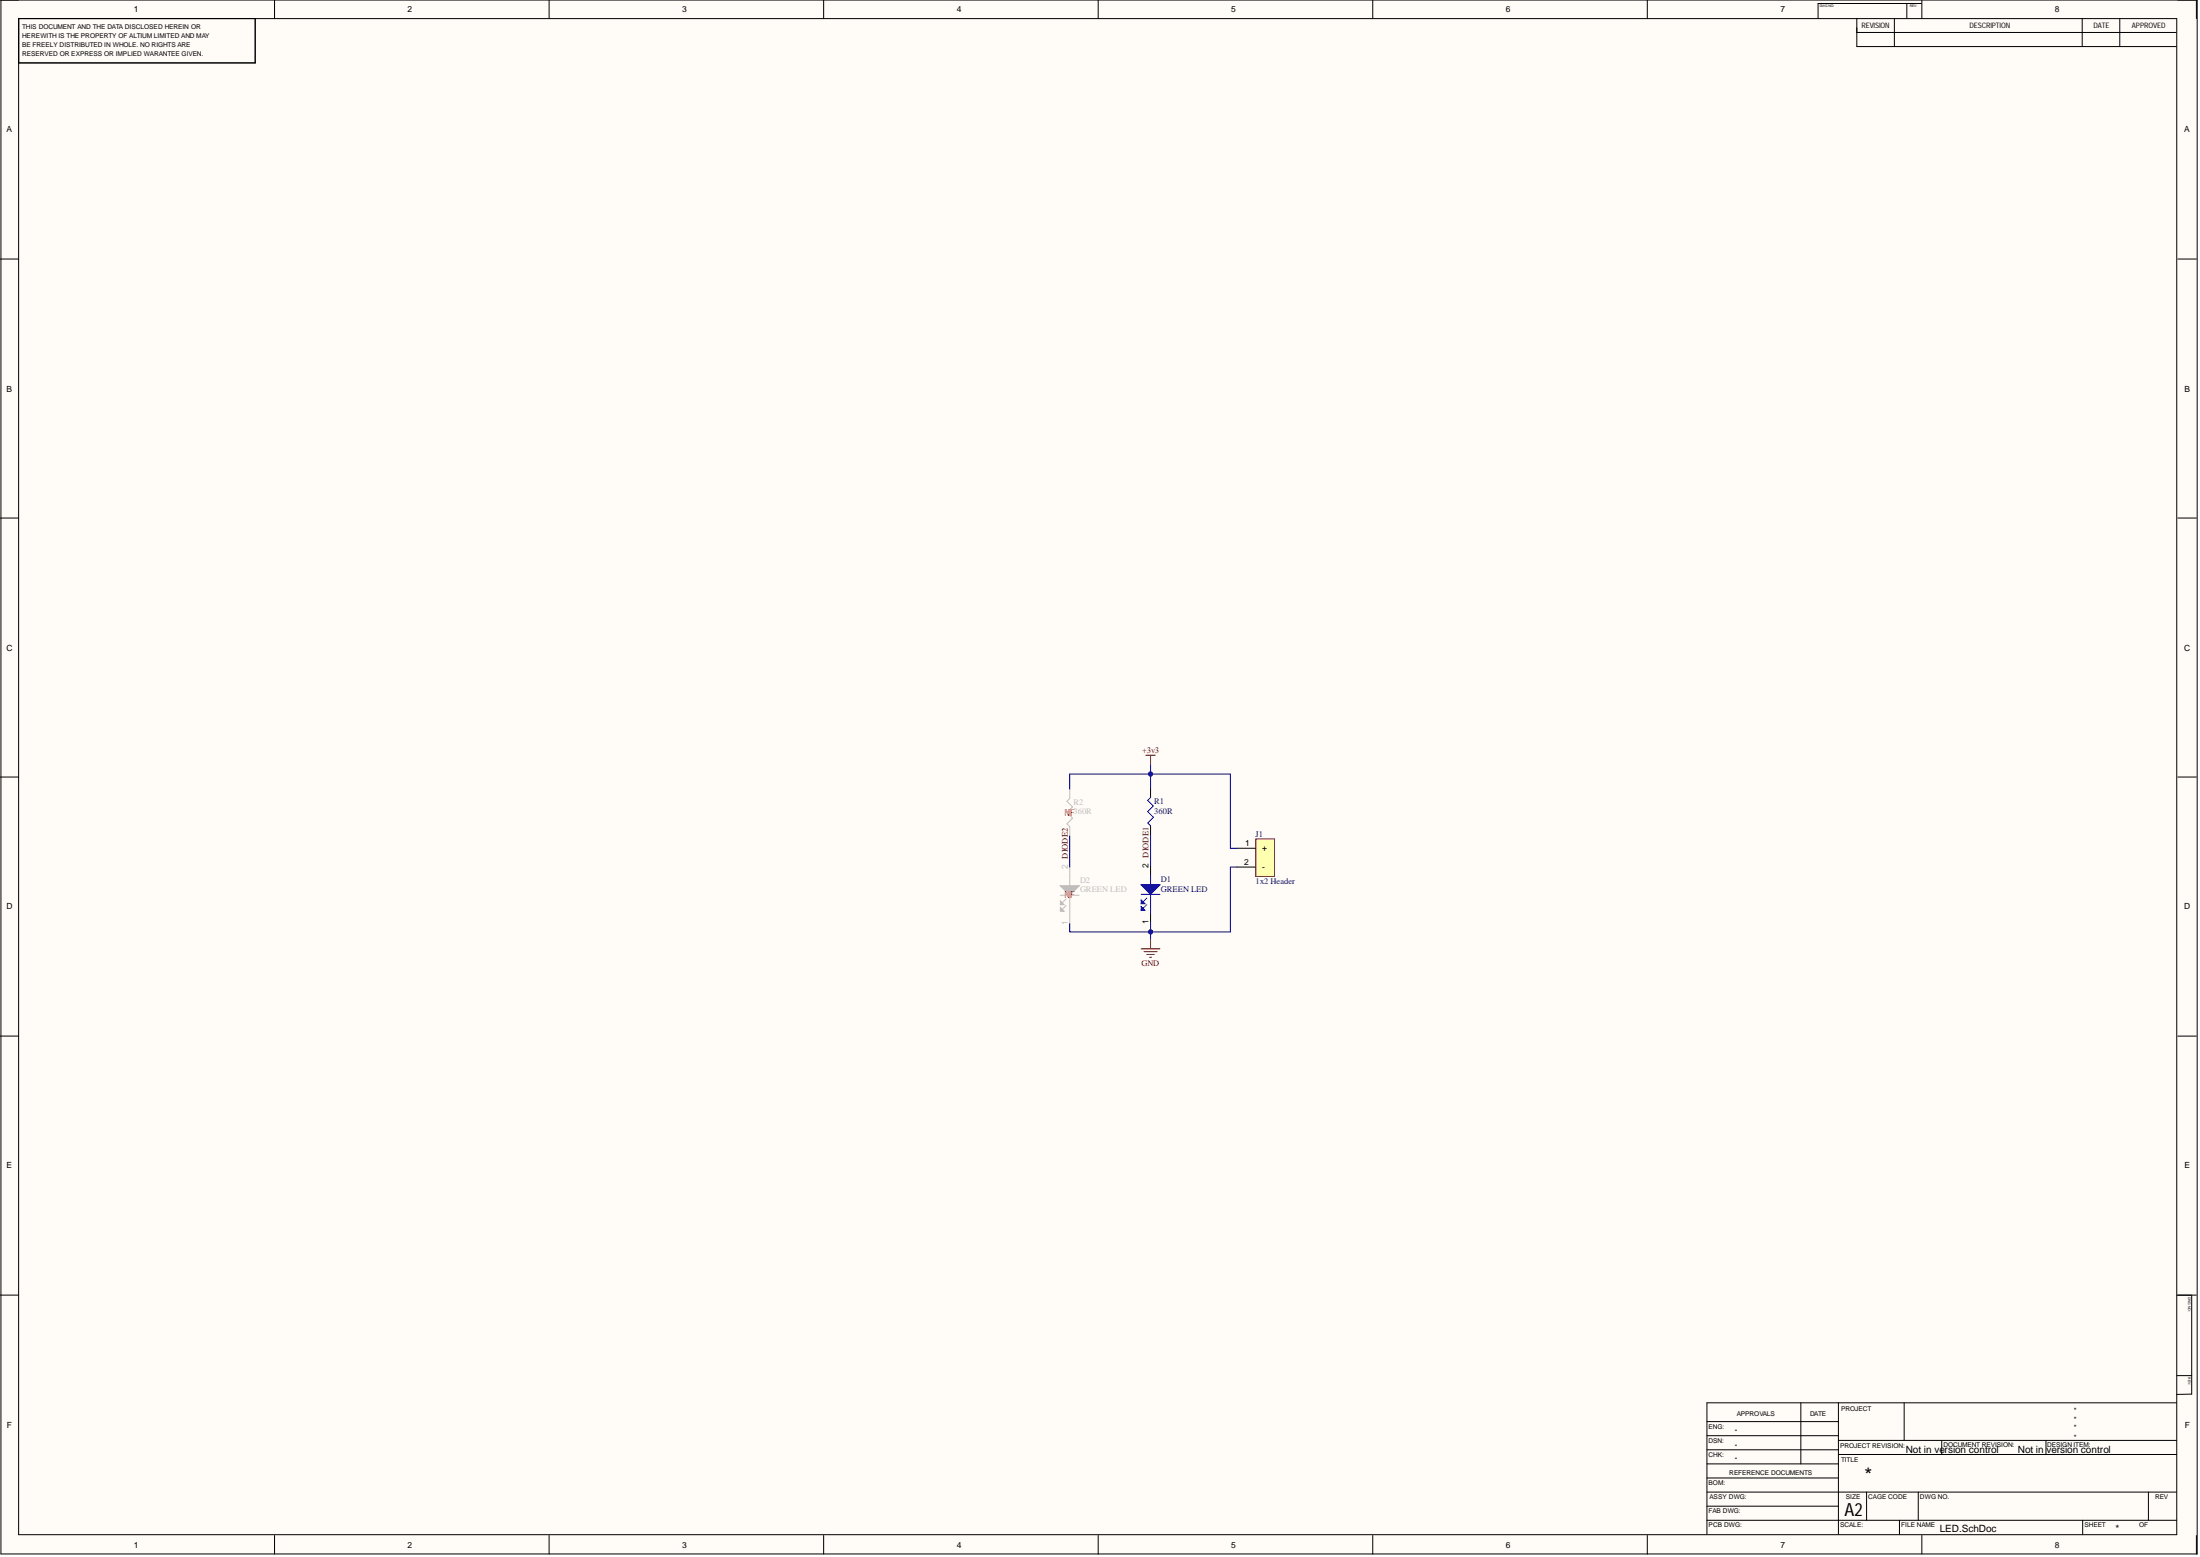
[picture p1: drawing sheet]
<svg xmlns="http://www.w3.org/2000/svg" width="594mm" height="420mm" viewBox="0 0 594 420" stroke-linecap="round" stroke-linejoin="round" font-family="sans-serif">
<g fill="#fffcf8">
<path d="M0 0h592.8v419.4h-592.8z" fill-rule="evenodd"/>
<path d="M5 5h582.7v409.4h-582.7z" fill-rule="evenodd"/>
</g>
<g fill="none" stroke="#000" stroke-width=".27">
<path d="M0 0h593v419.3h-592.7v-419.3M5 5h582.5v409.1h-582.5zM68.9 5v12h-63.9M74.1 0v5M148.2 0v5M222.3 0v5M296.4 0v5M370.5 0v5M444.6 0v5M501.1 5v7.6h86.2M501.1 8.8h86.2M511.2 5v7.6"/>
<path d="M514.6 .9v4M518.6 .9h-27.9v4M518.7 0v5M561.9 5v7.6M572.1 5v7.6M592.8 0v5M0 69.9h5M587.7 69.9h5.1M0 139.8h5M587.7 139.8h5.1M0 209.7h5M310.5 212.7v2.5"/>
<path d="M587.7 209.7h5.1M310.5 222.8v2.6M0 279.6h5M587.7 279.6h5.1M0 349.5h5M591.5 349.5v26.7l-4.1 .1M592.8 349.5h-5.3M486 378.5v16.5M496.1 378.5v35.5M513.9 378.5v10.2M587.4 378.5h-126.7v35.5M587.5 371.2h4"/>
<path d="M460.7 387.4h35.4M460.7 383.6h35.4M460.7 395h35.4M460.7 391.2h35.4M460.7 398.8h35.4M496.1 388.7h91.3M496.1 392.5h91.3M524 388.7v3.8M552.2 388.7v3.8M74.1 414.4v5M148.2 414.4v5M222.3 414.4v5"/>
<path d="M296.4 414.4v5M370.5 414.4v5M444.6 414.4v5M460.7 410.3h126.7M460.7 402.6h126.7M460.7 406.4h35.4M503.7 402.6v7.7M512.6 410.3v3.8M517.7 402.6v7.7M518.7 414.4v5M562.1 410.3v3.8M579.8 402.6v7.7"/>
<path d="M592.8 414.4v5"/>
</g>
<path d="M310.5 215.2l-.8 .8 1.6 1.5-1.6 1.5 1.6 1.5-1.6 1.6 .8 .7" fill="none" stroke="#00f" stroke-width=".27"/>
<path d="M338.9 226.4h5.1v10.1h-5.1z" fill-rule="evenodd" fill="#ffffb0"/>
<path d="M338.9 226.4h5.1v10.1h-5.1z" fill="none" stroke="#800000" stroke-width=".27"/>
<path d="M310.5 233.7v2.6M333.8 228.9h5.1M333.8 234h5.1M310.5 246.4v2.5" fill="none" stroke="#000" stroke-width=".27"/>
<path d="M308 238.8h5M310.5 236.3v2.5M308 241.3h5M310.5 241.3v5.1" fill="none" stroke="#00f" stroke-width=".27"/>
<path d="M308 238.8h5l-2.5 2.5z" fill-rule="evenodd" fill="#00f"/>
<path d="M308 238.8h5l-2.5 2.5zM309.5 242.3l-1.5 1.6" fill="none" stroke="#00f" stroke-width=".27"/>
<path d="M308 242.9l1 1h-1z" fill="#00f"/>
<path d="M308 242.9l1 1h-1zM309.5 244.1l-1.5 1.5" fill="none" stroke="#00f" stroke-width=".27"/>
<path d="M308 244.6l1 1h-1z" fill="#00f"/>
<path d="M308 244.6l1 1h-1z" fill="none" stroke="#00f" stroke-width=".27"/>
<path d="M310.5 225.4v8.3M333.8 234h-1.7v17.5h-21.6v-2.6" fill="none" stroke="#000080" stroke-width=".27"/>
<circle cx="310.5" cy="251.5" r=".51" fill="#000080"/>
<g fill="none" stroke="#000080" stroke-width=".27">
<path d="M310.5 212.7v-3.8h21.6v20h1.7"/>
<circle cx="310.5" cy="251.5" r=".51"/>
</g>
<circle cx="310.5" cy="208.9" r=".51" fill="#000080"/>
<g fill="none" stroke="#000080" stroke-width=".27">
<path d="M310.5 206.3v2.6"/>
<circle cx="310.5" cy="208.9" r=".51"/>
</g>
<circle cx="310.5" cy="208.9" r=".51" fill="#000080"/>
<g fill="none" stroke="#000080" stroke-width=".27">
<path d="M310.5 251.5v2"/>
<circle cx="310.5" cy="208.9" r=".51"/>
</g>
<circle cx="310.5" cy="251.5" r=".51" fill="#000080"/>
<circle cx="310.5" cy="251.5" r=".51" fill="none" stroke="#000080" stroke-width=".27"/>
<path d="M309.2 203.8h2.6M310.5 203.8v2.5M308 256h5M308.7 256.8h3.6M309.5 257.6h2M310.3 258.3h.5M310.5 253.5v2.5" fill="none" stroke="#800000" stroke-width=".27"/>
<path d="M288.7 212.9v2.6l-.8 .7 1.6 1.5-1.6 1.6 1.6 1.5-1.6 1.5 .8 .8v2.5M286.2 239.1h5M288.7 234v5.1M286.2 241.6h5M288.7 241.6v7.6" fill="none" stroke="#bfbebc" stroke-width=".27"/>
<path d="M286.2 239.1h5l-2.5 2.5z" fill-rule="evenodd" fill="#bfbebc"/>
<path d="M286.2 239.1h5l-2.5 2.5zM287.7 242.6l-1.5 1.5" fill="none" stroke="#bfbebc" stroke-width=".27"/>
<path d="M286.2 243.1l1 1h-1z" fill="#bfbebc"/>
<path d="M286.2 243.1l1 1h-1zM287.7 244.4l-1.5 1.5" fill="none" stroke="#bfbebc" stroke-width=".27"/>
<path d="M286.2 244.9l1 1h-1z" fill="#bfbebc"/>
<path d="M286.2 244.9l1 1h-1z" fill="none" stroke="#bfbebc" stroke-width=".27"/>
<path d="M310.5 208.9h-21.8v4M288.7 225.6v8.4" fill="none" stroke="#000080" stroke-width=".27"/>
<circle cx="310.5" cy="208.9" r=".51" fill="#000080"/>
<g fill="none" stroke="#000080" stroke-width=".27">
<path d="M288.7 249.2v2.3h21.8"/>
<circle cx="310.5" cy="208.9" r=".51"/>
</g>
<circle cx="310.5" cy="251.5" r=".51" fill="#000080"/>
<circle cx="310.5" cy="251.5" r=".51" fill="none" stroke="#000080" stroke-width=".27"/>
<text font-size="5.4" x="503.2" y="400">*</text>
<text font-size="4.9" x="497.8" y="409">A2</text>
<g font-size="2.7">
<text x="514.3" y="392.2">Not in version control</text>
<text x="544.6" y="392.2">Not in version control</text>
<text x="523.5" y="413.5">LED.SchDoc</text>
<text x="571" y="413.5">*</text>
</g>
<g font-size="2.6" fill="#f00">
<text x="287.3" y="220.1">NF</text>
<text x="287.3" y="242.4">N</text>
<text x="288.8" y="242.4">F</text>
</g>
<g font-size="2.3">
<text x="36.2" y="3.3">1</text>
<text x="110" y="3.3">2</text>
<text x="184.1" y="3.3">3</text>
<text x="258.2" y="3.3">4</text>
<text x="332.3" y="3.3">5</text>
<text x="406.4" y="3.3">6</text>
<text x="480.5" y="3.3">7</text>
<text x="554.6" y="3.3">8</text>
<text x="1.8" y="35.8">A</text>
<text x="589.5" y="35.8">A</text>
<text x="1.8" y="105.7">B</text>
<text x="589.5" y="105.7">B</text>
<text x="1.8" y="175.6">C</text>
<text x="589.5" y="175.6">C</text>
<text x="335.7" y="233.5">2</text>
<text x="336" y="228.4">1</text>
<text x="340.6" y="229.7">+</text>
<text x="310" y="234.2" transform="rotate(-90 310 234.2)">2 DIODE1</text>
<text x="340.6" y="234.8">-</text>
<text x="1.8" y="245.4">D</text>
<text x="589.5" y="245.4">D</text>
<text x="310" y="249.3" transform="rotate(-90 310 249.3)">1</text>
<text x="1.8" y="315.3">E</text>
<text x="589.5" y="315.3">E</text>
<text x="1.9" y="385.2">F</text>
<text x="589.6" y="385.2">F</text>
<text x="36.2" y="417.7">1</text>
<text x="110" y="417.7">2</text>
<text x="184.1" y="417.7">3</text>
<text x="258.2" y="417.7">4</text>
<text x="332.3" y="417.7">5</text>
<text x="406.4" y="417.7">6</text>
<text x="480.5" y="417.7">7</text>
<text x="554.6" y="417.7">8</text>
</g>
<g font-size="2.3" fill="#800000">
<text x="308.2" y="203.3">+3v3</text>
<text x="308" y="260.6">GND</text>
</g>
<g font-size="2.3" fill="#bfbebc">
<text x="289.7" y="217.3">R2</text>
<text x="289.7" y="219.8">360R</text>
<text x="288.2" y="234.5" transform="rotate(-90 288.2 234.5)">2 DIODE2</text>
<text x="291.5" y="238.3">D2</text>
<text x="291.5" y="240.8">GREEN LED</text>
<text x="288.2" y="249.5" transform="rotate(-90 288.2 249.5)">1</text>
</g>
<g font-size="2.3" fill="#000080">
<text x="311.5" y="217">R1</text>
<text x="311.5" y="219.5">360R</text>
<text x="338.9" y="225.9">J1</text>
<text x="313.3" y="238">D1</text>
<text x="338.9" y="238.6">1x2 Header</text>
<text x="313.3" y="240.6">GREEN LED</text>
</g>
<g font-size="2">
<text x="502.4" y="7.6">REVISION</text>
<text x="531.5" y="7.6">DESCRIPTION</text>
<text x="565" y="7.6">DATE</text>
<text x="575.3" y="7.6">APPROVED</text>
<text x="559.7" y="381.2">*</text>
<text x="559.7" y="383.7">*</text>
<text x="559.7" y="386">*</text>
<text x="559.7" y="388.5">*</text>
</g>
<g font-size="1.8">
<text x="6" y="7.8">THIS DOCUMENT AND THE DATA DISCLOSED HEREIN OR</text>
<text x="6" y="10.1">HEREWITH IS THE PROPERTY OF ALTIUM LIMITED AND MAY</text>
<text x="6" y="12.6">BE FREELY DISTRIBUTED IN WHOLE. NO RIGHTS ARE</text>
<text x="6" y="15">RESERVED OR EXPRESS OR IMPLIED WARANTEE GIVEN.</text>
<text x="468.7" y="382">APPROVALS</text>
<text x="488.5" y="382">DATE</text>
<text x="496.9" y="380.7">PROJECT</text>
<text x="461.1" y="385.6">ENG:</text>
<text x="461.1" y="389.4">DSN:</text>
<text x="468.2" y="387.1">*</text>
<text x="461.1" y="393.2">CHK:</text>
<text x="468.2" y="390.9">*</text>
<text x="468.2" y="394.4">*</text>
<text x="496.6" y="390.6">PROJECT REVISION:</text>
<text x="496.9" y="394.4">TITLE</text>
<text x="524.5" y="390.4">DOCUMENT REVISION:</text>
<text x="552.5" y="390.4">DESIGN ITEM:</text>
<text x="461.1" y="400.8">BOM:</text>
<text x="466.7" y="398">REFERENCE DOCUMENTS</text>
<text x="461.4" y="404.6">ASSY DWG:</text>
<text x="498.1" y="404.6">SIZE</text>
<text x="504.2" y="404.6">CAGE CODE</text>
<text x="518.2" y="404.6">DWG NO.</text>
<text x="581.6" y="404.6">REV</text>
<text x="461.1" y="408.4">FAB DWG:</text>
<text x="461.1" y="412.2">PCB DWG:</text>
<text x="496.6" y="412.2">SCALE:</text>
<text x="513.1" y="412.2">FILE NAME</text>
<text x="562.6" y="412.2">SHEET</text>
<text x="577.3" y="412.2">OF</text>
</g>
<g font-size=".9">
<text x="491.1" y="1.9">DWG NO:</text>
<text x="515.4" y="1.9">REV:</text>
<text x="590.6" y="349.9" transform="rotate(90 590.6 349.9)">DWG NO:</text>
<text x="590.6" y="371.7" transform="rotate(90 590.6 371.7)">REV:</text>
</g>
</svg>
